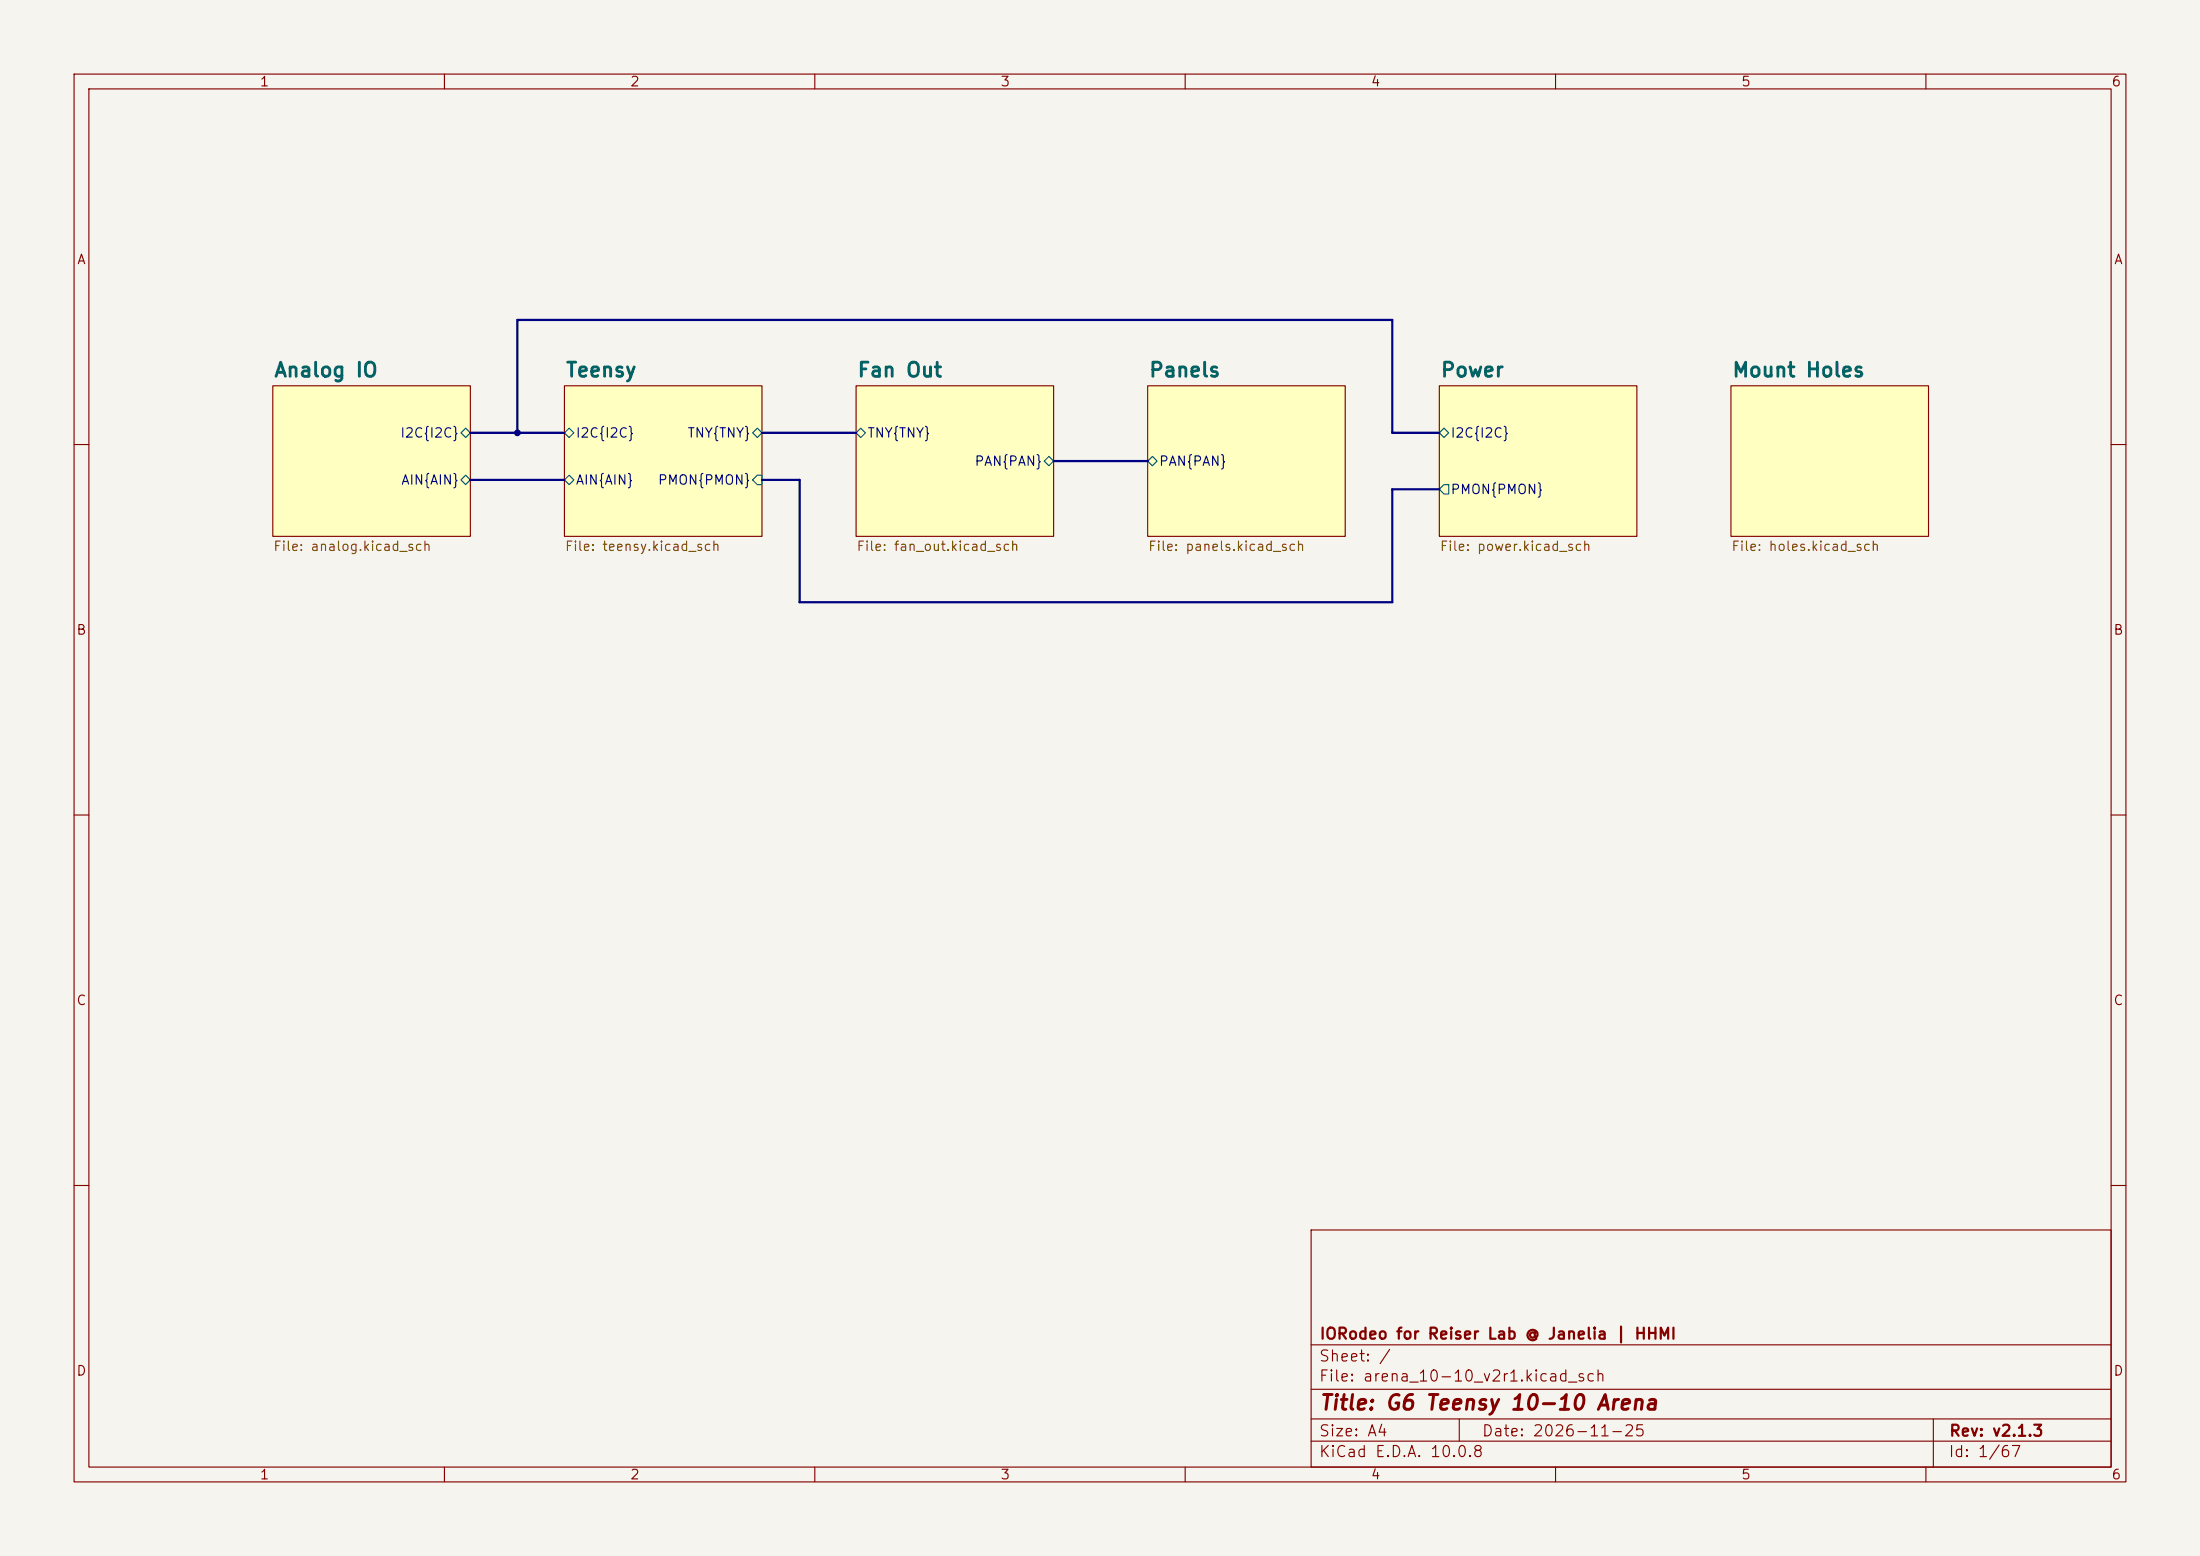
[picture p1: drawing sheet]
<svg xmlns="http://www.w3.org/2000/svg" width="297mm" height="210mm" viewBox="0 0 297 210" stroke-linecap="round" stroke-linejoin="round" font-family="sans-serif">
<path d="M0 0h297v210h-297z" fill="#f5f4ef" stroke="#f5f4ef" stroke-width=".14"/>
<g fill="none" stroke="#840000" stroke-width=".15">
<path d="M10 10h277v190h-277zM12 12h273v186h-273zM60 10v2M110 10v2M160 10v2M210 10v2M260 10v2M36.8 52.1h26.7v20.3h-26.7zM76.2 52.1h26.7v20.3h-26.7zM115.6 52.1h26.6v20.3h-26.6zM154.9 52.1h26.7v20.3h-26.7zM194.3 52.1h26.7v20.3h-26.7z"/>
<path d="M233.7 52.1h26.6v20.3h-26.6zM10 60h2M285 60h2M10 110h2M285 110h2M10 160h2M177 166h108v32h-108zM285 160h2M60 198v2M110 198v2M160 198v2M177 194.5h108"/>
<path d="M177 191.5h108M177 187.5h108M177 181.5h108M197 191.5v3M210 198v2M260 198v2M261 191.5v6.5"/>
</g>
<g fill="#ffffc2" stroke="#ffffc2" stroke-width=".14">
<path d="M36.8 52.1h26.7v20.3h-26.7z"/>
<path d="M194.3 52.1h26.7v20.3h-26.7z"/>
<path d="M233.7 52.1h26.6v20.3h-26.6z"/>
<path d="M76.2 52.1h26.7v20.3h-26.7z"/>
<path d="M154.9 52.1h26.7v20.3h-26.7z"/>
<path d="M115.6 52.1h26.6v20.3h-26.6z"/>
</g>
<path d="M62.2 58.4l.7-.6 .6 .6-.6 .7zM76.2 58.4l.6-.6 .7 .6-.7 .7zM101.6 58.4l.6-.6 .7 .6-.7 .7zM115.6 58.4l.6-.6 .6 .6-.6 .7zM194.3 58.4l.6-.6 .7 .6-.7 .7zM62.2 64.8l.7-.7 .6 .7-.6 .6zM76.2 64.8l.6-.7 .7 .7-.7 .6zM101.6 64.8l.6-.7h.7v1.3h-.7zM141 62.2l.6-.6 .6 .6-.6 .7zM154.9 62.2l.7-.6 .6 .6-.6 .7zM194.9 65.4h.7v1.3h-.7l-.6-.7z" fill="none" stroke="#006464" stroke-width=".15"/>
<path d="M63.5 58.4h12.7M69.8 58.4v-15.2h118.2v15.2h6.3M102.9 58.4h12.7M63.5 64.8h12.7M102.9 64.8h5v16.5h80.1v-15.3h6.3M142.2 62.2h12.7" fill="none" stroke="#000084" stroke-width=".3"/>
<circle cx="69.8" cy="58.4" r=".46" fill="#000084"/>
<text font-size="2" fill="#840000" x="178" y="190.8">Title: G6 Teensy 10-10 Arena</text>
<g font-size="1.9" fill="#006464">
<text x="36.9" y="51.4">Analog IO</text>
<text x="76.3" y="51.4">Teensy</text>
<text x="115.6" y="51.4">Fan Out</text>
<text x="155" y="51.4">Panels</text>
<text x="194.4" y="51.4">Power</text>
<text x="233.7" y="51.4">Mount Holes</text>
</g>
<g font-size="1.5" fill="#840000">
<text x="178" y="184.1">Sheet: /</text>
<text x="178" y="181.1">IORodeo for Reiser Lab @ Janelia | HHMI</text>
<text x="178" y="186.8">File: arena_10-10_v2r1.kicad_sch</text>
<text x="178" y="197">KiCad E.D.A. 10.0.8</text>
<text x="178" y="194.2">Size: A4</text>
<text x="200" y="194.2">Date: 2026-11-25</text>
<text x="263" y="197">Id: 1/67</text>
<text x="263" y="194.2">Rev: v2.1.3</text>
</g>
<g font-size="1.3" fill="#840000">
<text x="35" y="12">1</text>
<text x="85" y="12">2</text>
<text x="135" y="12">3</text>
<text x="185" y="12">4</text>
<text x="235" y="12">5</text>
<text x="285" y="12">6</text>
<text x="10.3" y="36">A</text>
<text x="285.3" y="36">A</text>
<text x="10.2" y="86">B</text>
<text x="285.2" y="86">B</text>
<text x="10.2" y="136">C</text>
<text x="285.2" y="136">C</text>
<text x="10.2" y="186">D</text>
<text x="285.2" y="186">D</text>
<text x="35" y="200">1</text>
<text x="85" y="200">2</text>
<text x="135" y="200">3</text>
<text x="185" y="200">4</text>
<text x="235" y="200">5</text>
<text x="285" y="200">6</text>
</g>
<g font-size="1.3" fill="#000084">
<text x="54" y="59.4">I2C{I2C}</text>
<text x="77.6" y="59.4">I2C{I2C}</text>
<text x="92.7" y="59.4">TNY{TNY}</text>
<text x="117" y="59.4">TNY{TNY}</text>
<text x="195.7" y="59.4">I2C{I2C}</text>
<text x="54.1" y="65.7">AIN{AIN}</text>
<text x="77.6" y="65.7">AIN{AIN}</text>
<text x="88.7" y="65.7">PMON{PMON}</text>
<text x="131.5" y="63.2">PAN{PAN}</text>
<text x="156.4" y="63.2">PAN{PAN}</text>
<text x="195.7" y="67">PMON{PMON}</text>
</g>
<g font-size="1.3" fill="#725600">
<text x="36.8" y="74.7">File: analog.kicad_sch</text>
<text x="76.2" y="74.7">File: teensy.kicad_sch</text>
<text x="115.5" y="74.7">File: fan_out.kicad_sch</text>
<text x="154.9" y="74.7">File: panels.kicad_sch</text>
<text x="194.3" y="74.7">File: power.kicad_sch</text>
<text x="233.7" y="74.7">File: holes.kicad_sch</text>
</g>
</svg>
